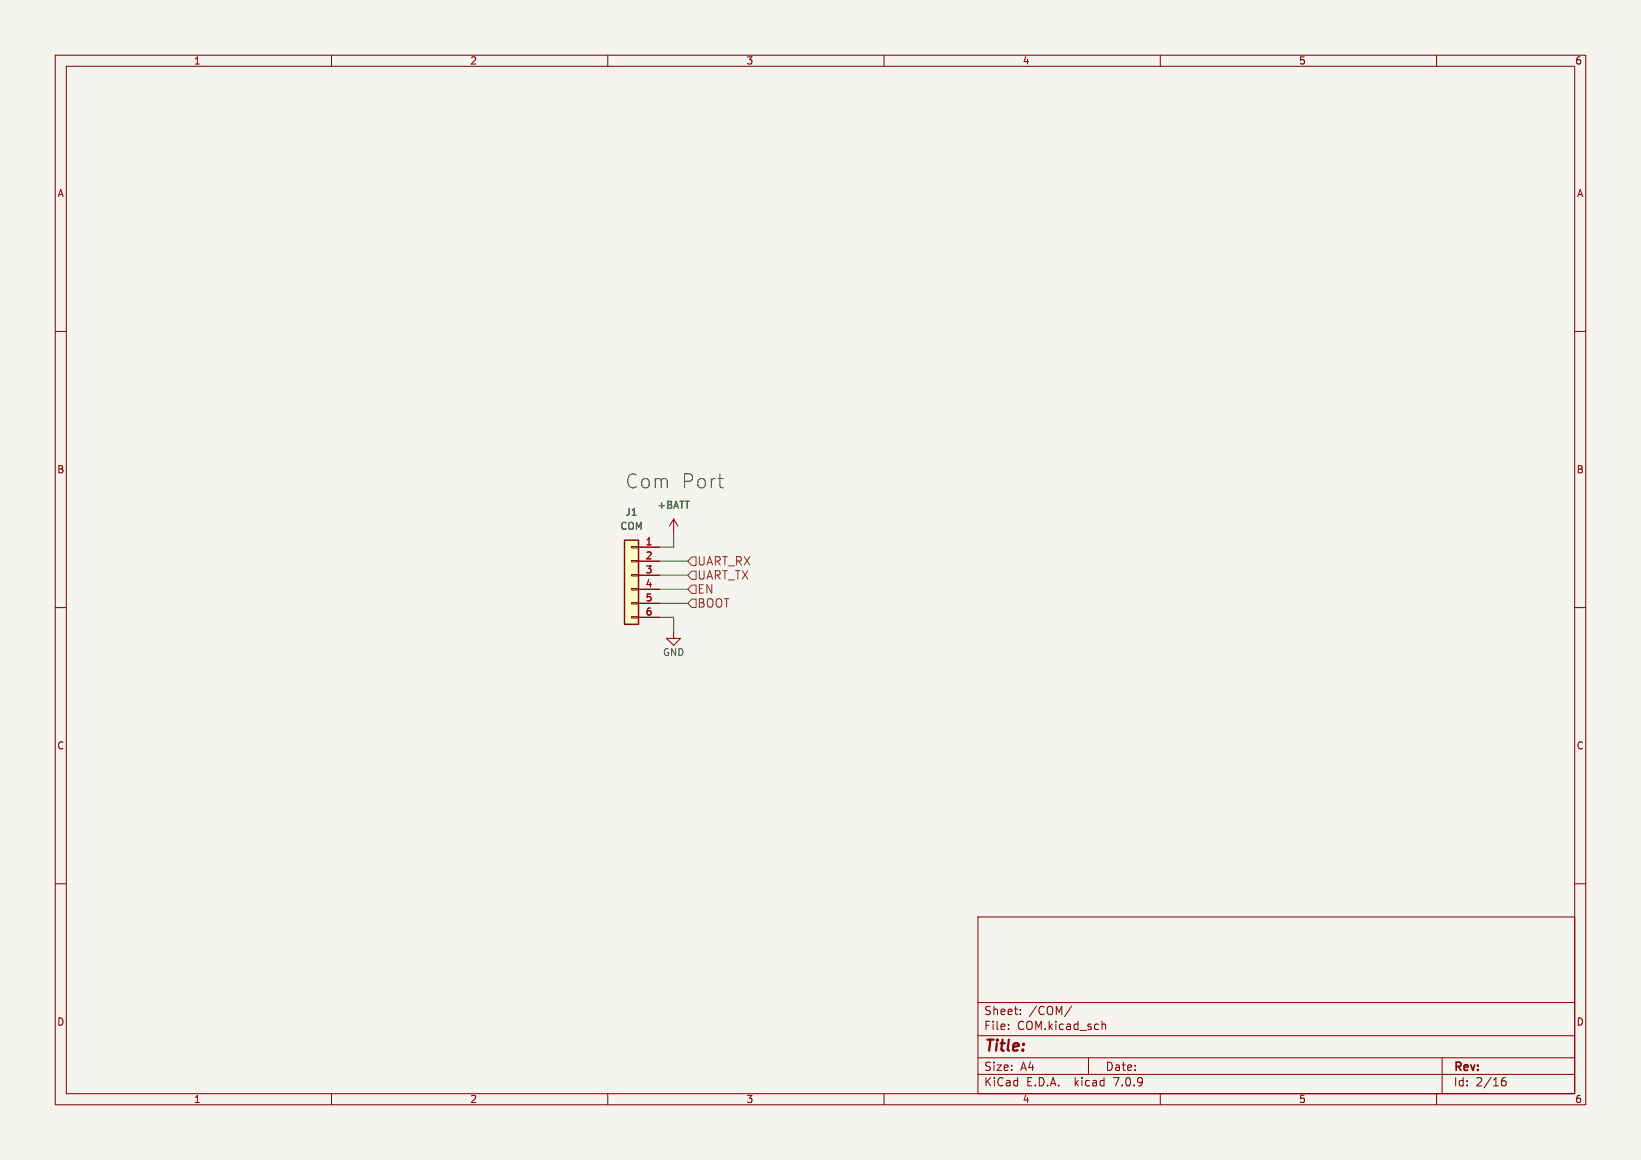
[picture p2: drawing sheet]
<svg xmlns="http://www.w3.org/2000/svg" width="297mm" height="210mm" viewBox="0 0 297 210" stroke-linecap="round" stroke-linejoin="round" font-family="sans-serif">
<path d="M0 0h297v210h-297z" fill="#f5f4ef" stroke="#f5f4ef" stroke-width=".18"/>
<g fill="none" stroke="#840000" stroke-width=".18">
<path d="M10 10h277v190h-277zM12 12h273v186h-273zM60 10v2M110 10v2M160 10v2M210 10v2M260 10v2M10 60h2M285 60h2M114.3 98.9h1.3v.3h-1.3zM115.6 99.1h3.8M121.9 94l-.7 1.3"/>
<path d="M121.9 94v2.5M121.9 94l.8 1.3M10 110h2M114.3 111.6h1.3v.3h-1.3zM114.3 109.1h1.3v.2h-1.3zM114.3 106.6h1.3v.2h-1.3zM114.3 104h1.3v.3h-1.3zM114.3 101.5h1.3v.2h-1.3zM115.6 101.6h3.8M115.6 104.1h3.8M115.6 106.7h3.8M115.6 109.2h3.8"/>
<path d="M115.6 111.8h3.8M121.9 114.3v1.3h1.3l-1.3 1.2-1.3-1.2h1.3M285 110h2M10 160h2M285 160h2M177 166h108v32h-108zM60 198v2M110 198v2M160 198v2M177 194.5h108M177 191.5h108M177 187.5h108"/>
<path d="M177 181.5h108M182.5 186.3v.1M182.5 185.5v.1M184.7 183.6v.1M184.7 182.8v.1M194 182.1l-1.3 2M197 191.5v3M199.5 184.9v1.5M199.5 185.5l.2-.1 .3 .1 .1 .9M210 198v2M260 198v2M261 191.5v6.5"/>
<path d="M271.7 196l.3-.3h.5l.1 .3v.3l-.3 .3h-.3l-.3-.3M272.5 195.1a.6 .6 0 0 0-.8 .6"/>
</g>
<path d="M113 97.8h2.6v15.2h-2.6z" fill="#ffffc2" stroke="#ffffc2" stroke-width=".18"/>
<path d="M113 97.8h2.6v15.2h-2.6z" fill="none" stroke="#840000" stroke-width=".25"/>
<path d="M125.2 105.9h.8v1.5h-.8l-.7-.7zM125.2 108.5h.8v1.5h-.8l-.7-.8zM125.2 100.8h.8v1.6h-.8l-.7-.8zM125.2 103.4h.8v1.5h-.8l-.7-.8z" fill="none" stroke="#725600" stroke-width=".18"/>
<path d="M129.9 86.6h1M130.7 88.3h.2" fill="none" stroke="#0000c2" stroke-width=".18"/>
<path d="M121.9 96.5v2.6h-2.5M119.4 109.2h5.1M119.4 106.7h5.1M119.4 111.8h2.5v2.5M119.4 104.1h5.1M119.4 101.6h5.1" fill="none" stroke="#009600" stroke-width=".18"/>
<g font-size="3.5" fill="#0000c2">
<text x="113" y="88.7">Com</text>
<text x="123.1" y="88.7">Port</text>
</g>
<text font-size="2.8" fill="#840000" x="178" y="190.9">Title:</text>
<g font-size="2.1" fill="#725600">
<text x="126.1" y="107.7">EN</text>
<text x="126.1" y="102.6">UART_RX</text>
<text x="126.1" y="105.1">UART_TX</text>
<text x="126.1" y="110.2">BOOT</text>
</g>
<g font-size="2.1" fill="#840000">
<text x="178" y="184">Sheet:</text>
<text x="186.2" y="184">/COM/</text>
<text x="178" y="186.7">File:</text>
<text x="184.1" y="186.7">COM.kicad_sch</text>
<text x="178" y="196.9">KiCad</text>
<text x="178" y="194.1">Size:</text>
<text x="184.7" y="194.1">A4</text>
<text x="185.7" y="196.9">E.D.A.</text>
<text x="194.6" y="196.9">kicad</text>
<text x="200" y="194.1">Date:</text>
<text x="201.8" y="196.9">7.0.9</text>
<text x="263" y="194.3">Rev:</text>
<text x="263" y="196.9">Id:</text>
<text x="267.1" y="196.9">2/16</text>
</g>
<g font-size="1.8" fill="#840000">
<text x="35" y="11.9">1</text>
<text x="85" y="11.9">2</text>
<text x="135" y="11.9">3</text>
<text x="185" y="11.9">4</text>
<text x="235" y="11.9">5</text>
<text x="285" y="11.9">6</text>
<text x="10.3" y="35.9">A</text>
<text x="285.3" y="35.9">A</text>
<text x="10.3" y="85.9">B</text>
<text x="285.3" y="85.9">B</text>
<text x="10.3" y="135.9">C</text>
<text x="285.3" y="135.9">C</text>
<text x="10.3" y="185.9">D</text>
<text x="285.3" y="185.9">D</text>
<text x="35" y="199.9">1</text>
<text x="85" y="199.9">2</text>
<text x="135" y="199.9">3</text>
<text x="185" y="199.9">4</text>
<text x="235" y="199.9">5</text>
<text x="285" y="199.9">6</text>
</g>
<g font-size="1.8" fill="#006464">
<text x="113.1" y="93.6">J1</text>
<text x="118.9" y="92.3">+BATT</text>
<text x="112.2" y="96.1">COM</text>
<text x="119.9" y="119">GND</text>
</g>
<g font-size="1.8" fill="#a90000">
<text x="116.8" y="98.8">1</text>
<text x="116.8" y="101.3">2</text>
<text x="116.8" y="103.9">3</text>
<text x="116.8" y="106.4">4</text>
<text x="116.8" y="109">5</text>
<text x="116.8" y="111.5">6</text>
</g>
</svg>
